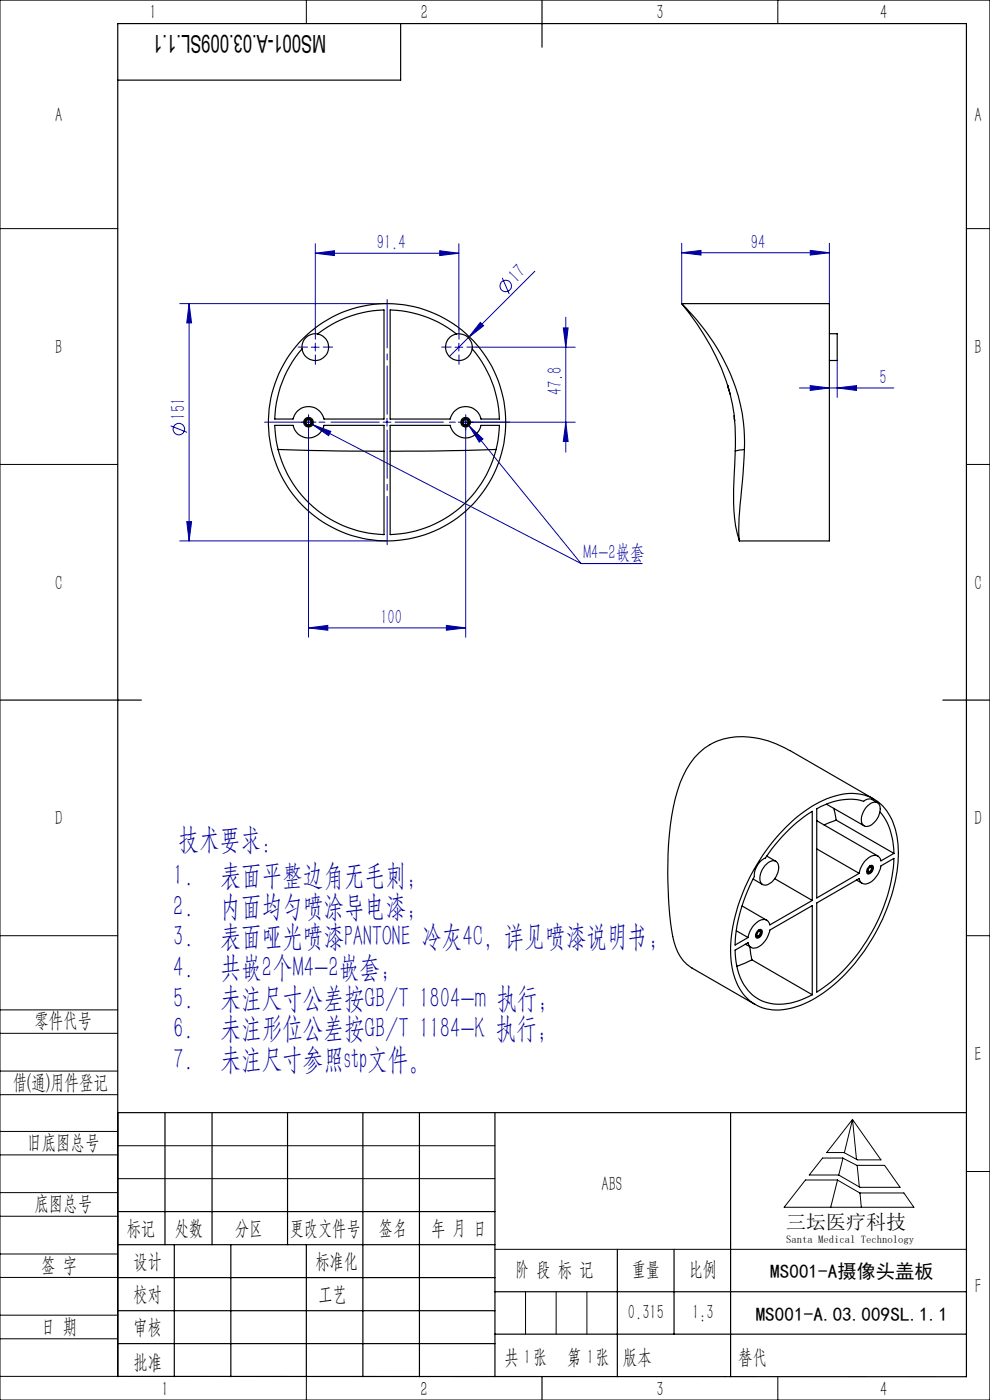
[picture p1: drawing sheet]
<svg xmlns="http://www.w3.org/2000/svg" width="210mm" height="297mm" viewBox="0 0 210 297" stroke-linecap="round" stroke-linejoin="round" font-family="sans-serif">
<g fill="none" stroke="#0000a0" stroke-width=".21">
<path d="M66.9 53.7l4-.5v1zM66.9 51.7v18.3M66.9 53.7h30.4M93.3 53.2l4 .5-4 .5zM97.3 51.7v18.3M106.5 58.9l1.5 3.5M113.5 57.5l-14.2 14.1M144.6 53.6l4.1-.5v1zM144.6 51.6v12.8M144.6 53.6h31.3M171.9 53.1l4 .5-4 .5zM175.9 51.6v12.8"/>
<path d="M38.1 64.4h44M40.1 64.4l.5 4.1h-1zM40.1 64.4v50.4M66 73.7h1.7M66.9 72.8v1.7M96.5 73.7h1.7M97.3 72.8v1.7M99.3 71.6l-4 4M101 73.7h21M101.9 68.4l.7 .7-3.3 2.5zM119.5 69.6h1l-.5 4.1zM120 67.3v28.6"/>
<path d="M177.6 76.5v7.8M36.2 90.3l3.5 1.4M64.6 89.6h1.7M65.4 88.8v46.4M66.3 90.1l3.9 1.4-.5 .9zM66.3 90.1l57 29.5M81.3 89.6h1.6M82.1 88.8v1.6M97.9 89.6h24.1M98.8 88.8v46.4M99.5 90.3l2.9 2.8-.7 .7zM99.5 90.3l23.8 29.3"/>
<path d="M120 89.6l.5 4.1h-1zM169.6 82.3h20M171.9 81.8l4 .5-4 .5zM177.6 82.3l4.1-.5v1zM38.1 114.8h44M39.6 110.7h1l-.5 4.1zM123.3 119.6h12.9M65.4 133.2l4.1-.5v1zM65.4 133.2h33.4M94.7 132.7l4.1 .5-4.1 .5z"/>
<circle cx="107.3" cy="60.7" r="1.21"/>
<circle cx="37.9" cy="91" r="1.21"/>
</g>
<path d="M80.5 89.6h-24.4M82.1 87.9v-24.3M82.1 91.2v24.4M83.8 89.6h24.3" fill="none" stroke="#0000a0" stroke-width=".21" stroke-dasharray="30.5 1.3 1.3 1.3" stroke-dashoffset="20.2"/>
<g fill="none" stroke="#0000a0" stroke-width=".21" stroke-dasharray="30.5 1.3 1.3 1.3">
<path d="M65.2 73.6h-2M66.9 72v-2M66.9 75.3v2M68.6 73.6h2M95.7 73.6h-2M97.4 72v-2M97.4 75.3v2M99 73.6h2M64.6 89.6h-.7M65.5 88.7v-.7M65.5 90.4v.7M66.3 89.6h.7"/>
<path d="M98 89.6h-.8M98.8 88.7v-.7M98.8 90.4v.7M99.6 89.6h.8"/>
</g>
<g fill="none" stroke="#000" stroke-width=".21">
<path d="M0 0h210v297h-210zM65 0v5M165 0v5M0 48.5h25M205 48.5h5M0 98.5h25M205 98.5h5M0 198.5h25M205 198.5h5M0 214.2h25M0 219.2h25M0 232.2h25"/>
<path d="M0 227.2h25M25 236v56h-25M180.8 237.5l6.1 8.6h-5l-2.9-1.6h-3.6zM180.8 237.5l-1.7 7M180.8 237.5l.9 8.5M0 245h25M0 240h25M0 258h25M0 253h25M25 243.1h80M25 250h80M170.9 250.3h6.7l4.8 2.8h9.3l2.2 3h-27.6z"/>
<path d="M174.5 245.7h4.3l3 1.5h5.8l3.3 4.7h-8.5l-4.5-2.6h-6.2zM177.7 250.3l-1.5 5.8M178.8 245.7l-.9 3.6M181.8 247.2l.5 4.6M182.4 253.1l.3 3M205 248.5h5M0 271h25M0 266h25M0 279h25M105 265h100M111.5 274v9M118 274v9"/>
<path d="M124.5 274v9M0 284h25M65 292.1v4.9M153.7 292h.1M165 292v5"/>
</g>
<g fill="none" stroke="#000" stroke-width=".25">
<path d="M85 5v12h-60M115 0v10M0 148.5h30M200 148.5h10M25 236h180M35 236v28.1M45 236v28.1M61 236v28.1M77 236v56.1M89 236v56.1M105 236v56.1M155 236v56.1"/>
<path d="M25 257h80M25 264.1h80M25 271h80M25 278.1h80M37 264.1v28M49 264.1v28M65 264.1v28M105 274h100M131 265v27.1M143 265v18M25 292l180 .1v-287.1h-180v287.1M25 285h80"/>
<path d="M105 283h100M115 292v5"/>
</g>
<g fill="#0000a0">
<path d="M101.9 68.4l.7 .7-3.3 2.5z"/>
<path d="M99.5 90.3l2.9 2.8-.7 .7zM66.3 90.1l3.9 1.4-.5 .9z"/>
<path d="M65.4 133.2l4.1-.5v1zM94.7 132.7l4.1 .5-4.1 .5zM66.9 53.7l4-.5v1zM93.3 53.2l4 .5-4 .5zM144.6 53.6l4.1-.5v1zM171.9 53.1l4 .5-4 .5zM171.9 81.8l4 .5-4 .5zM177.6 82.3l4.1-.5v1z"/>
<path d="M40.1 64.4l.5 4.1h-1zM39.6 110.7h1l-.5 4.1zM119.5 69.6h1l-.5 4.1zM120 89.6l.5 4.1h-1z"/>
</g>
<g fill="none" stroke="#000" stroke-width=".25">
<path d="M67.3 70.9a23.9 23.9 0 0 1 14.2-5.1v23.1h-12.8a3.4 3.4 0 0 0-3.3-2.6 3.4 3.4 0 0 0-3.2 2.6h-3.9a24.1 24.1 0 0 1 5.8-14.9M96.8 70.9a23.6 23.6 0 0 0-14-5.1v23.1h12.7a3.3 3.3 0 0 1 3.3-2.6 3.3 3.3 0 0 1 3.2 2.6h3.9a24.1 24.1 0 0 0-5.7-14.9M144.6 64.4a52.7 52.7 0 0 1 9.8 17.6M144.6 64.4a46 46 0 0 1 12.5 21.5 35.8 35.8 0 0 1 .8 9.5M144.6 64.4h31.3v50.4h-19.1M175.9 70.8h1.7v5.7h-1.7M58.3 90.2h3.9a3.3 3.3 0 0 0 3.2 2.7 3.3 3.3 0 0 0 3.3-2.7h12.8v23.2a23.9 23.9 0 0 1-23.2-23.2zM59 95.4l22.5 .3M82.8 90.2h12.7a3.3 3.3 0 0 0 3.3 2.7 3.3 3.3 0 0 0 3.2-2.7h3.9a23.9 23.9 0 0 1-23.1 23.2zM105.2 95.4l-22.4 .3M154.3 81.7l.1 .3M154.4 82a31.8 31.8 0 0 1 1.4 7.2"/>
<path d="M154.4 82l.5 1.7M154.4 82l.2 .5M155.7 88.2l.1 1M155.8 88.7v.5M155.8 89.2l.2 6.5M156 95.7l-.3 5.5a37.3 37.3 0 0 0 1.1 13.6M157.9 95.4l-1.9 .3M157.9 95.4l-.6 8.5a50.8 50.8 0 0 0-.5 10.8v.1M167.5 159.2a17.6 17.6 0 0 0-16.1-1.7 14.6 14.6 0 0 0-7.1 8.5 56.5 56.5 0 0 0-2.7 19.2 71 71 0 0 0 1.4 14.6 8.6 8.6 0 0 0 3.8 5.5M167.5 159.2l17.8 10.3M166.8 175.4a22.5 22.5 0 0 1 13.1-7.1 9.2 9.2 0 0 1 9.8 6.9 25.2 25.2 0 0 1-.9 15.7 40 40 0 0 1-15.1 20.3 14.6 14.6 0 0 1-11.8 2.7 10.1 10.1 0 0 1-6.6-8.4 30.6 30.6 0 0 1 3.3-18.4 40.8 40.8 0 0 1 8.2-11.7zM173.2 174.1l13 7.5"/>
<path d="M175.3 170.6l8 4.6M176.8 171.5l.6 2.5M177.4 174l-2.6 1M177.4 174l12.2 7M183.9 171.1a1.77 1.77 0 0 1 2.5-.5 3.7 3.7 0 0 1-2.5 4.7 1.34 1.34 0 0 1-1.2-1.9l.4-1zM186.1 170.3l-1.1-.7a1.63 1.63 0 0 0-1.8 .4 12.6 12.6 0 0 0-10 1.6v18.9l9-5.2M186.7 172.3a13.2 13.2 0 0 1 2.9 8.7M156.2 197.4l2.5 1.5M157.4 192.2l5.2 3M159.7 186.5l2 1.1M160.7 197.5a.58 .58 0 0 1 .8-.3 .58 .58 0 0 1 .1 .9 .86 .86 0 0 1-1.3 .7v-.5zM160.8 197.6a.42 .42 0 0 1 .7-.1 .42 .42 0 0 1-.1 .7 .55 .55 0 0 1-.3 .5 .55 .55 0 0 1-.6-.2v-.5z"/>
<path d="M160.8 197.7a.35 .35 0 0 1 .5-.1 .35 .35 0 0 1 .1 .5 .49 .49 0 0 1-.3 .5 .49 .49 0 0 1-.6-.2zM160.9 197.6h.1a.54 .54 0 0 1 .2 .6 .54 .54 0 0 1-.5 .3l-.2-.2M162.3 183.6a1.71 1.71 0 0 1 2.6-.6 3.6 3.6 0 0 1-1.5 4.4 1.26 1.26 0 0 1-1.6 .3 1.26 1.26 0 0 1-.6-1.5 4.7 4.7 0 0 1 1.1-2.6zM162.6 181.6l2 1.1M164.3 186.4l8 4.6M172.3 191l-9 5.2a1.47 1.47 0 0 0-1.1-1.2 1.47 1.47 0 0 0-1.5 .6 5.3 5.3 0 0 0-2 3.3M172.3 191v-18.9a33.3 33.3 0 0 0-10 9.9 4.2 4.2 0 0 0-2.3 3.9 33.7 33.7 0 0 0-4.1 14.6l2.8-1.6M173.2 191.6l9-5.2a1.36 1.36 0 0 0 .9 1.1 1.36 1.36 0 0 0 1.4-.3 5.3 5.3 0 0 0 2.4-3.5l2.7-1.6a37.5 37.5 0 0 1-16.4 28.4zM173.2 180.1l9 5.2M181.7 186.7l1.2 .7M184.3 184.2a.41 .41 0 0 1 .6-.2 .41 .41 0 0 1 0 .6 .43 .43 0 0 1-.3 .5 .43 .43 0 0 1-.5-.2zM184.4 184a.46 .46 0 0 1 .7 0 .46 .46 0 0 1-.2 .7 .48 .48 0 0 1-.3 .5 .48 .48 0 0 1-.6-.2l.1-.5z"/>
<path d="M184.5 184a.41 .41 0 0 1 .4 .3 .41 .41 0 0 1-.3 .5l-.4 .1-.1-.2M184.5 183.7a.53 .53 0 0 1 .7 .1 .53 .53 0 0 1 0 .7 .9 .9 0 0 1-1.3 .7 1.42 1.42 0 0 1 .6-1.5zM189.6 181l-2.7 1.6a1.48 1.48 0 0 0-1.1-1.1 1.48 1.48 0 0 0-1.5 .5 5.3 5.3 0 0 0-2.1 3.3M146.8 205.3l13.4 7.8M155.9 201.6l2.8-1.6a1.39 1.39 0 0 0 2.3 .8 5.3 5.3 0 0 0 2.3-3.5l9-5.2v18.9a12.5 12.5 0 0 1-10.6 1.4 10.1 10.1 0 0 1-5.6-8.3zM158.1 200.3l1.2 .7M159.1 200.8l.4 2.8M159.5 203.6l-3.2 1.4M159.5 203.6l12.8 7.4"/>
<circle cx="66.9" cy="73.6" r="2.84"/>
<circle cx="97.3" cy="73.7" r="2.85"/>
<circle cx="65.4" cy="89.6" r=".75"/>
<circle cx="65.4" cy="89.6" r=".55"/>
<circle cx="65.4" cy="89.6" r=".66"/>
<circle cx="65.4" cy="89.6" r="1.01"/>
<circle cx="82.1" cy="89.6" r="25.2"/>
<circle cx="98.8" cy="89.6" r="1"/>
<circle cx="98.8" cy="89.6" r=".75"/>
<circle cx="98.8" cy="89.6" r=".55"/>
<circle cx="98.8" cy="89.6" r=".66"/>
</g>
<g font-size="6.3" fill="#0000a0">
<text x="37.9" y="180.1">技术要求：</text>
<text x="36.8" y="187.8">1.</text>
<text x="46.8" y="187.8">表面平整边角无毛刺；</text>
<text x="36.8" y="194.3">2.</text>
<text x="46.8" y="194.3">内面均匀喷涂导电漆；</text>
<text x="36.8" y="200.8">3.</text>
<text x="46.8" y="200.8">表面哑光喷漆PANTONE 冷灰4C，详见喷漆说明书；</text>
<text x="36.8" y="207.3">4.</text>
<text x="46.8" y="207.3">共嵌2个M4-2嵌套；</text>
<text x="36.8" y="213.8">5.</text>
<text x="46.8" y="213.8">未注尺寸公差按GB/T 1804-m 执行；</text>
<text x="36.8" y="220.3">6.</text>
<text x="46.8" y="220.3">未注形位公差按GB/T 1184-K 执行；</text>
<text x="36.8" y="226.8">7.</text>
<text x="46.8" y="226.8">未注尺寸参照stp文件。</text>
</g>
<text font-size="5.2" x="69.2" y="7.3" transform="rotate(-180 69.2 7.3)">MS001-A.03.009SL.1.1</text>
<g font-size="4.4" fill="#010000">
<text x="31.7" y="4.1">1</text>
<text x="89.2" y="4.1">2</text>
<text x="139.2" y="4.1">3</text>
<text x="186.7" y="4.1">4</text>
<text x="156.6" y="289.5">替代</text>
</g>
<g font-size="4.4">
<text x="11.7" y="25.9">A</text>
<text x="206.7" y="25.9">A</text>
<text x="11.7" y="75.1">B</text>
<text x="206.7" y="75.1">B</text>
<text x="11.7" y="125.1">C</text>
<text x="206.7" y="125.1">C</text>
<text x="11.7" y="175.1">D</text>
<text x="206.7" y="175.1">D</text>
<text x="7.3" y="217.9">零件代号</text>
<text x="206.7" y="225.1">E</text>
<text x="2.7" y="231">借(通)用件登记</text>
<text x="5.8" y="243.7">旧底图总号</text>
<text x="7.3" y="256.8">底图总号</text>
<text x="127.6" y="252.6">ABS</text>
<text x="26.9" y="261.9">标记</text>
<text x="37.1" y="261.9">处数</text>
<text x="49.9" y="261.9">分区</text>
<text x="61.5" y="261.9">更改文件号</text>
<text x="80.4" y="261.9">签名</text>
<text x="91.5" y="261.9">年 月 日</text>
<text x="8.7" y="269.8">签 字</text>
<text x="28.3" y="268.9">设计</text>
<text x="66.9" y="268.9">标准化</text>
<text x="109.3" y="270.8">阶 段 标 记</text>
<text x="134" y="270.8">重量</text>
<text x="146.1" y="270.8">比例</text>
<text x="206.8" y="274.4">F</text>
<text x="28.3" y="276">校对</text>
<text x="67.6" y="276">工艺</text>
<text x="133.2" y="279.8">0.315</text>
<text x="146.8" y="279.8">1:3</text>
<text x="8.7" y="282.9">日 期</text>
<text x="28.3" y="283">审核</text>
<text x="28.3" y="290.4">批准</text>
<text x="107" y="289.5">共 张</text>
<text x="111.1" y="289.5">1</text>
<text x="120.3" y="289.5">第 张</text>
<text x="124.5" y="289.5">1</text>
<text x="132.1" y="289.5">版本</text>
<text x="34.2" y="296.1">1</text>
<text x="89.2" y="296.2">2</text>
<text x="139.2" y="296.2">3</text>
<text x="186.7" y="296.2">4</text>
</g>
<g font-size="4.4" fill="#0000a0">
<text x="79.9" y="52.8">91.4</text>
<text x="159.3" y="52.7">94</text>
<text x="109.6" y="60.2" transform="rotate(-45 109.6 60.2)">17</text>
<text x="119.2" y="83.9" transform="rotate(-90 119.2 83.9)">47.8</text>
<text x="186.6" y="81.4">5</text>
<text x="39.3" y="89" transform="rotate(-90 39.3 89)">151</text>
<text x="123.8" y="118.6">M4-2嵌套</text>
<text x="80.7" y="132.3">100</text>
</g>
<text font-size="4.2" x="166.8" y="260.7">三坛医疗科技</text>
<g font-size="4.1">
<text x="163.4" y="271.1">MS001-A摄像头盖板</text>
<text x="160.3" y="280.2">MS001-A.03.009SL.1.1</text>
</g>
<text font-size="2.3" x="166.8" y="263.6">Santa Medical Technology</text>
</svg>
